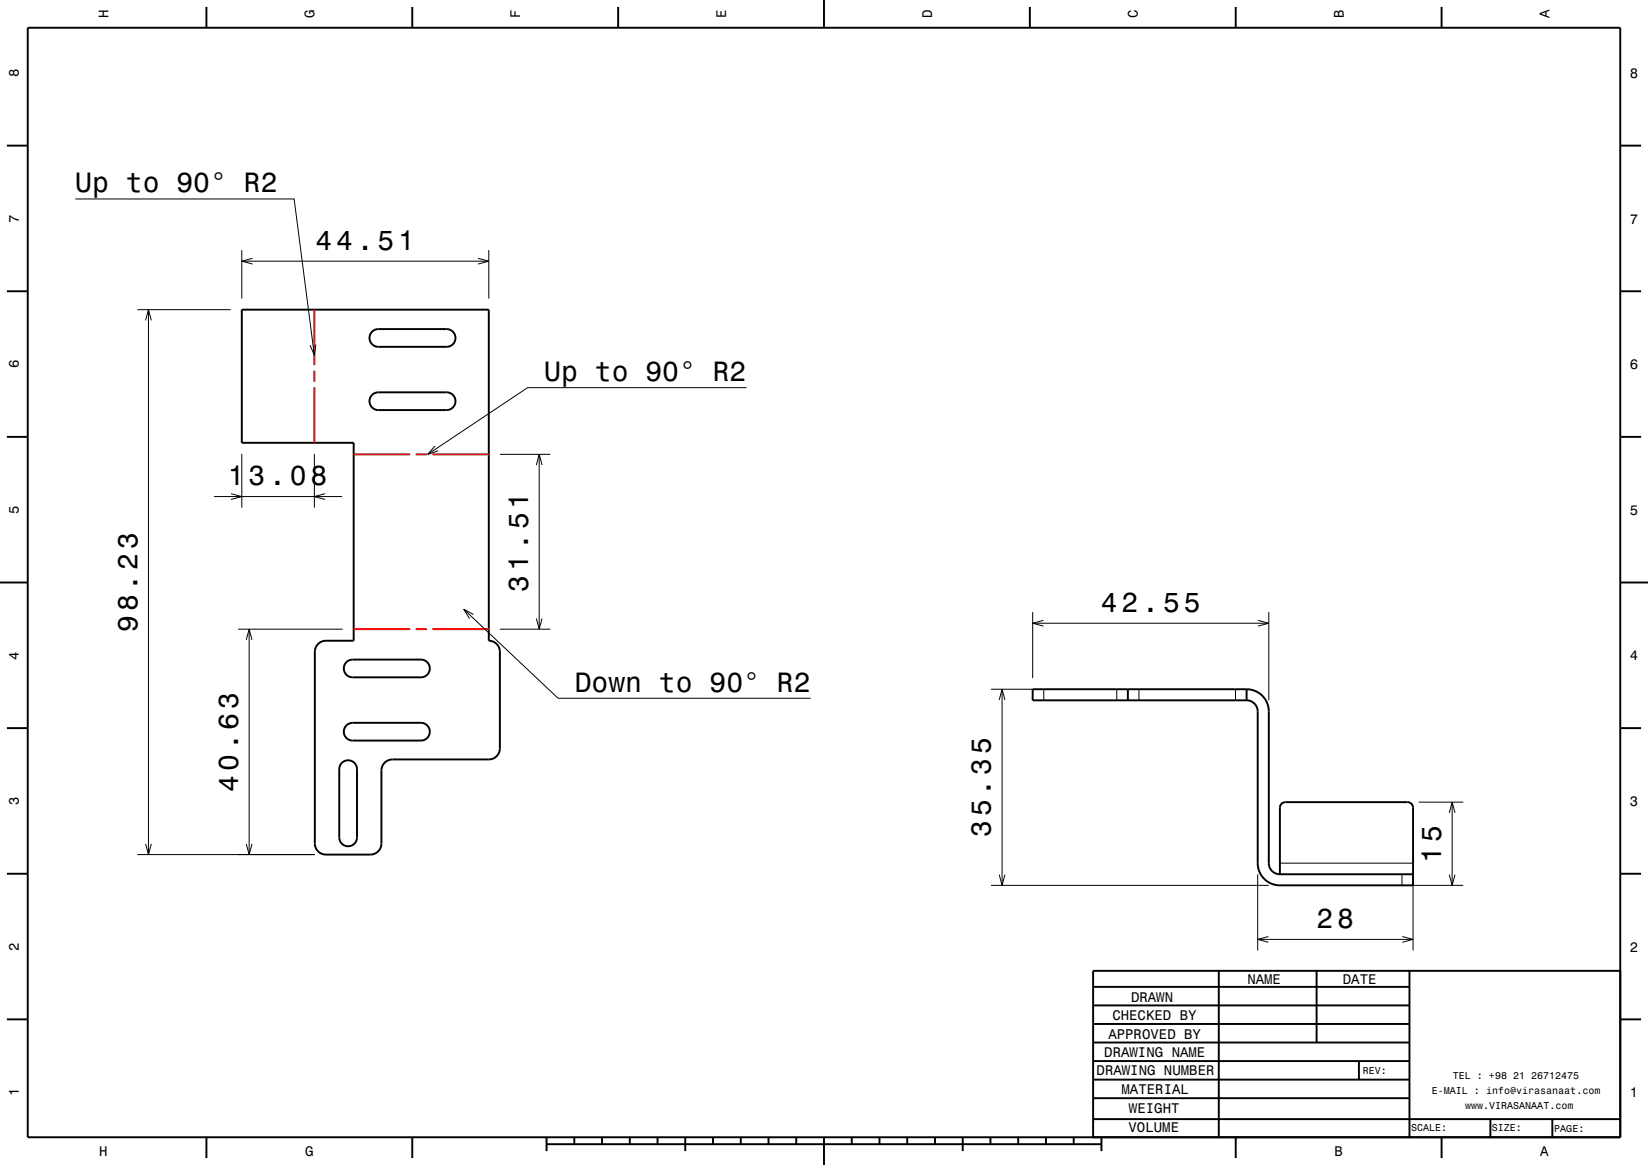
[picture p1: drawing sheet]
<svg xmlns="http://www.w3.org/2000/svg" width="297mm" height="210mm" viewBox="0 0 297 210" stroke-linecap="round" stroke-linejoin="round" font-family="sans-serif">
<g fill="none" stroke="#000" stroke-width=".18">
<path d="M13.6 35.9h39.4l3.7 28.2M24.8 55.8h16.8M26.2 57.7l.6-1.9 .5 1.9M26.8 55.8v98.2M43.6 45.1v8.7M43.6 47.1h44.5M45.5 46.6l-1.9 .5 1.9 .5M86.2 46.6l1.9 .5-1.9 .5M88.1 45.1v8.7M56.9 62.1l-.2 2-.8-1.9M134.5 69.9h-39.4l-18 12M38.6 89.5h23.1"/>
<path d="M41.6 89l2 .5-2 .5M43.6 81.8v9.7M56.7 81.8v9.7M58.6 89l-1.9 .5 1.9 .5M78.4 80.4l-1.3 1.5 1.9-.6M90.1 81.9h9.1M96.7 83.8l.5-1.9 .5 1.9M97.2 81.9v31.5M42.9 113.4h18.8M44.4 115.3l.5-1.9 .5 1.9M44.9 113.4v40.6M83.6 109.8l17 16.1h45.5"/>
<path d="M85.3 110.8l-1.7-1 1 1.7M90.1 113.4h9.1M96.7 111.5l.5 1.9 .5-1.9M186.1 110.3v11.9M186.1 112.3h42.6M188 111.8l-1.9 .5 1.9 .6M226.7 111.8l2 .5-2 .6M228.7 110.3v15.9M178.6 124.2h7.5M180.1 126.2l.5-2 .5 2M180.6 124.2v35.4M188.1 124.2v2"/>
<path d="M201.3 124.2v2M205.3 124.2v2M222.7 124.2v2M24.8 154h31.9M26.2 152.1l.6 1.9 .5-1.9M44.4 152.1l.5 1.9 .5-1.9M178.6 159.6h50.1M180.1 157.7l.5 1.9 .5-1.9M226.7 157.6v13.7M230.7 155.6h24M252.7 157.6v2M254.7 159.6h9"/>
<path d="M254.7 157.6v13.7M255.7 144.6h8M261.2 146.5l.5-1.9 .5 1.9M261.2 157.7l.5 1.9 .5-1.9M261.7 144.6v15M226.7 169.3h28M228.6 168.8l-1.9 .5 1.9 .6M252.7 168.8l2 .5-2 .6"/>
</g>
<g fill="none" stroke="#000" stroke-width=".35">
<path d="M5 5h287v200h-287zM37.2 1.3v3.7M74.3 1.3v3.7M111.4 1.3v3.7M148.5 0v5M185.6 1.3v3.7M222.7 1.3v3.7M259.8 1.3v3.7M1.2 26.3h3.8M292 26.3h3.8M1.2 52.5h3.8M43.6 55.8h44.5v59.7a2 2 0 0 1 2 2v17.4a2 2 0 0 1-2 2h-17.4a2 2 0 0 0-2 2v13.1a2 2 0 0 1-2 2h-8a2 2 0 0 1-2-2v-34.5a2.01 2.01 0 0 1 2-2h5v-35.7h-20.1z"/>
<path d="M67.1 59.8l.4-.3 .7-.2h12.3a1.6 1.6 0 0 1 1.6 1.6 1.6 1.6 0 0 1-1.6 1.6h-12.3a1.6 1.6 0 0 1-1.5-1 1.6 1.6 0 0 1 .4-1.7zM292 52.5h3.8M1.2 78.8h3.8M67.1 71.2l.4-.3 .7-.2h12.3a1.6 1.6 0 0 1 1.6 1.6 1.6 1.6 0 0 1-1.6 1.6h-12.3a1.6 1.6 0 0 1-1.5-1 1.6 1.6 0 0 1 .4-1.7zM292 78.8h3.8M0 105h5M62.4 119.4l.4-.3 .8-.2h12.3a1.6 1.6 0 0 1 1.6 1.6 1.6 1.6 0 0 1-1.6 1.6h-12.3a1.6 1.6 0 0 1-1.5-1 1.6 1.6 0 0 1 .3-1.7zM292 105h5M1.2 131.3h3.8M61.6 137.5a1.6 1.6 0 0 1 1.8-.3 1.6 1.6 0 0 1 .9 1.4v12.3a1.6 1.6 0 0 1-1.6 1.6 1.6 1.6 0 0 1-1.6-1.6v-12.3l.2-.7zM62.4 130.8l.7-.4 .5-.1h12.3a1.6 1.6 0 0 1 1.6 1.6 1.6 1.6 0 0 1-1.6 1.6h-12.3a1.6 1.6 0 0 1-1.5-1 1.6 1.6 0 0 1 .3-1.7zM203.3 124.2v2"/>
<path d="M224.7 126.2a2 2 0 0 1 2 2v27.4a4 4 0 0 0 4 4h24v-14l-.2-.5-.3-.3-.5-.2h-22l-.5 .1-.4 .3-.1 .6v12M224.7 124.2a4 4 0 0 1 4 4v27.4a2 2 0 0 0 2 2M224.7 124.2v2M224.7 124.2h-38.6v2h38.6M292 131.3h3.8M1.2 157.5h3.8M230.7 157.6h24M292 157.5h3.8M197 177.9h57M219.6 174.9v30M237.3 175v12.9M254 175v30"/>
<path d="M292 175h-95v30M1.2 183.8h3.8M197 181.2h57M197 184.6h57M197 187.9h57M197 191.3h57M197 194.6h57M197 198h57M244.9 191.3v3.3M292 183.8h3.8M37.2 205v3.8M74.3 205v3.8"/>
<path d="M98.5 206.3h100M98.5 205v2.5M103.5 205v1.3M108.5 205v1.3M113.5 205v1.3M118.5 205v1.3M123.5 205v2.5M128.5 205v1.3M133.5 205v1.3M138.5 205v1.3M143.5 205v1.3M148.5 205v5"/>
<path d="M153.5 205v1.3M158.5 205v1.3M163.5 205v1.3M168.5 205v1.3M173.5 205v2.5M178.5 205v1.3M183.5 205v1.3M188.5 205v1.3M193.5 205v1.3M197 201.7h95M198.5 205v2.5M222.7 205v3.8"/>
<path d="M259.8 205v3.8M268.6 201.7v3.3M279.8 201.8v3.2"/>
</g>
<path d="M56.7 55.8v10M56.7 66.8v2M56.7 69.8v10M63.7 81.9h10.2M74.9 81.9h2M77.9 81.9h10.2M63.7 113.4h10.2M74.9 113.4h2M77.9 113.4h10.2" fill="none" stroke="#f00" stroke-width=".35"/>
<g font-size="5">
<text x="13.6" y="34.7">Up to 90° R2</text>
<text x="56.8" y="45.1">44.51</text>
<text x="98.1" y="68.7">Up to 90° R2</text>
<text x="41" y="87.5">13.08</text>
<text x="95.2" y="106.6" transform="rotate(-90 95.2 106.6)">31.51</text>
<text x="24.8" y="113.9" transform="rotate(-90 24.8 113.9)">98.23</text>
<text x="198.4" y="110.3">42.55</text>
<text x="103.6" y="124.7">Down to 90° R2</text>
<text x="42.9" y="142.7" transform="rotate(-90 42.9 142.7)">40.63</text>
<text x="178.6" y="150.9" transform="rotate(-90 178.6 150.9)">35.35</text>
<text x="259.7" y="155.5" transform="rotate(-90 259.7 155.5)">15</text>
<text x="237.3" y="167.3">28</text>
</g>
<g font-size="2.5">
<text x="19.6" y="3.3" transform="rotate(-90 19.6 3.3)">H</text>
<text x="56.7" y="3.3" transform="rotate(-90 56.7 3.3)">G</text>
<text x="93.8" y="3.3" transform="rotate(-90 93.8 3.3)">F</text>
<text x="130.9" y="3.3" transform="rotate(-90 130.9 3.3)">E</text>
<text x="168" y="3.3" transform="rotate(-90 168 3.3)">D</text>
<text x="205.1" y="3.3" transform="rotate(-90 205.1 3.3)">C</text>
<text x="242.2" y="3.3" transform="rotate(-90 242.2 3.3)">B</text>
<text x="279.3" y="3.3" transform="rotate(-90 279.3 3.3)">A</text>
<text x="3.4" y="13.9" transform="rotate(-90 3.4 13.9)">8</text>
<text x="293.7" y="14">8</text>
<text x="3.4" y="40.1" transform="rotate(-90 3.4 40.1)">7</text>
<text x="293.7" y="40.3">7</text>
<text x="3.4" y="66.4" transform="rotate(-90 3.4 66.4)">6</text>
<text x="293.7" y="66.5">6</text>
<text x="3.4" y="92.6" transform="rotate(-90 3.4 92.6)">5</text>
<text x="293.7" y="92.8">5</text>
<text x="3.4" y="118.9" transform="rotate(-90 3.4 118.9)">4</text>
<text x="293.7" y="119">4</text>
<text x="3.4" y="145.1" transform="rotate(-90 3.4 145.1)">3</text>
<text x="293.7" y="145.3">3</text>
<text x="3.4" y="171.4" transform="rotate(-90 3.4 171.4)">2</text>
<text x="293.7" y="171.5">2</text>
<text x="224.8" y="177.3">NAME</text>
<text x="242" y="177.3">DATE</text>
<text x="200.5" y="183.9">CHECKED BY</text>
<text x="203.8" y="180.5">DRAWN</text>
<text x="199" y="190.6">DRAWING NAME</text>
<text x="199.7" y="187.2">APPROVED BY</text>
<text x="3.4" y="197.6" transform="rotate(-90 3.4 197.6)">1</text>
<text x="197.6" y="193.8">DRAWING NUMBER</text>
<text x="202.1" y="197.2">MATERIAL</text>
<text x="293.7" y="197.8">1</text>
<text x="203.5" y="200.6">WEIGHT</text>
<text x="17.9" y="208.4">H</text>
<text x="55" y="208.4">G</text>
<text x="203.4" y="204.1">VOLUME</text>
<text x="240.5" y="208.4">B</text>
<text x="277.6" y="208.4">A</text>
</g>
<g font-size="1.8">
<text x="245.6" y="193.6">REV:</text>
<text x="258" y="197.2">E-MAIL : info@virasanaat.com</text>
<text x="261.8" y="194.6">TEL : +98 21 26712475</text>
<text x="254.3" y="203.9">SCALE:</text>
<text x="264" y="199.9">www.VIRASANAAT.com</text>
<text x="268.8" y="203.9">SIZE:</text>
<text x="280.1" y="204">PAGE:</text>
</g>
</svg>
